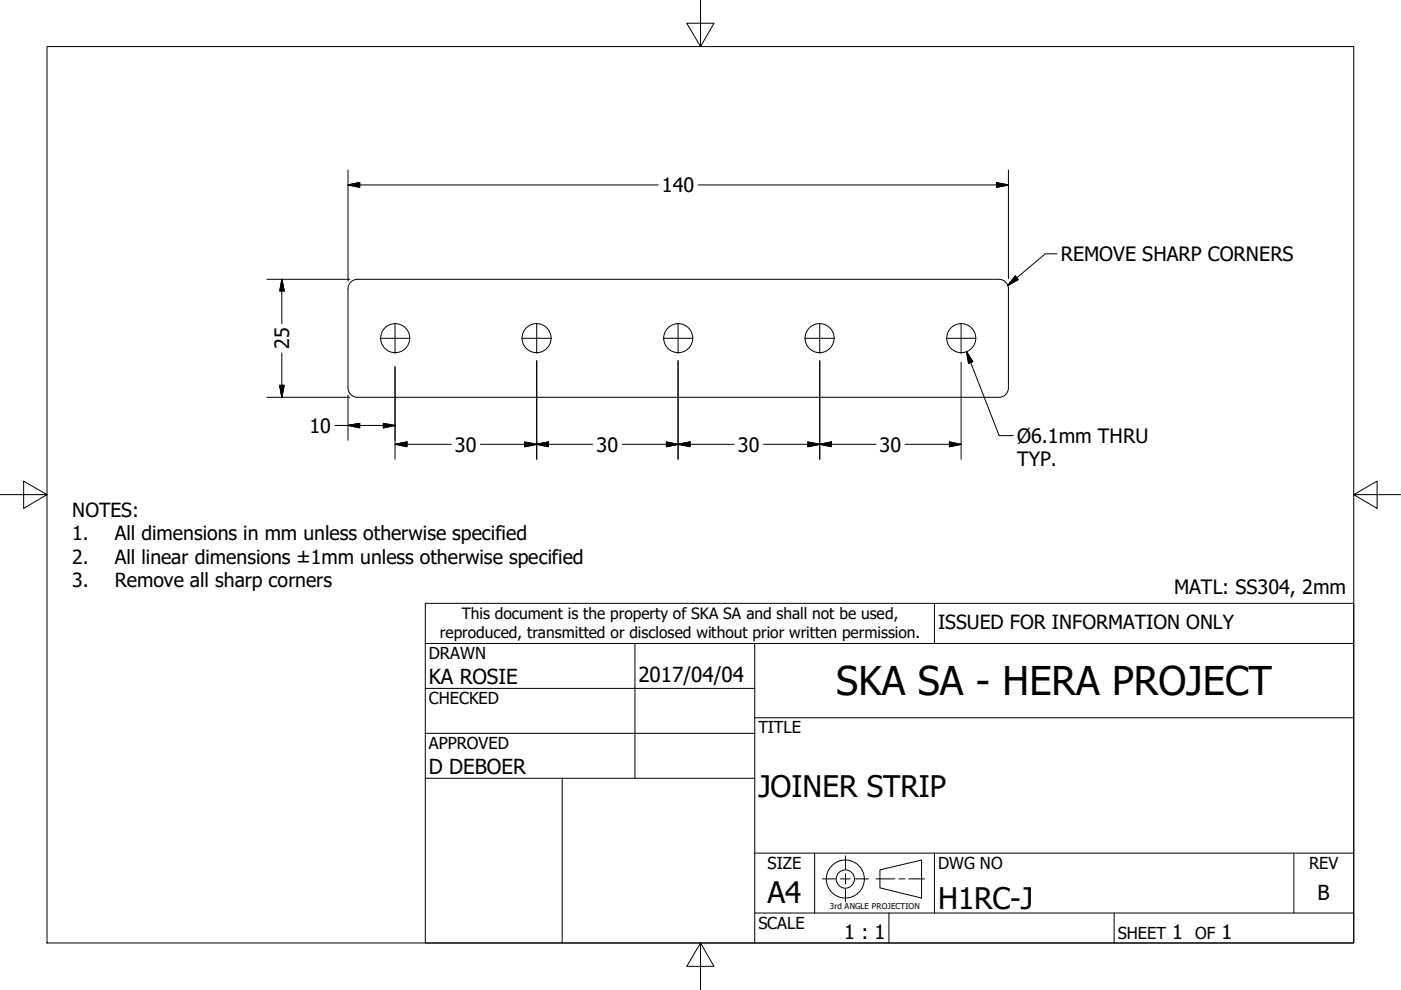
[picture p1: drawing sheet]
<svg xmlns="http://www.w3.org/2000/svg" width="297mm" height="210mm" viewBox="0 0 297 210" stroke-linecap="round" stroke-linejoin="round" font-family="sans-serif">
<!-- layer: Visible (ANSI) -->
<g fill="none" stroke="#000" stroke-width=".21">
<path d="M75.8 59.2h136M75.8 59.2a2 2 0 0 0-2 2M211.8 59.2a2 2 0 0 1 2 2M73.8 61.2v21a2 2 0 0 0 2 2M213.8 61.2v21a2 2 0 0 1-2 2M75.8 84.2h136"/>
<circle cx="83.8" cy="71.7" r="3.1"/>
<circle cx="113.8" cy="71.7" r="3.1"/>
<circle cx="143.8" cy="71.7" r="3.1"/>
<circle cx="173.8" cy="71.7" r="3.1"/>
<circle cx="203.8" cy="71.7" r="3.1"/>
</g>
<!-- layer: Border (ANSI) -->
<path d="M148.5 -.1v10l-2.9-5h5.8l-2.9 5M10 9.9h277v190h-277zM0 104.9h10l-5-2.9v5.8l5-2.9M287 104.9l5 2.9v-5.8l-5 2.9h10M148.5 199.9l2.9 5h-5.8l2.9-5v10" fill="none" stroke="#000" stroke-width=".21"/>
<!-- layer: Title (ANSI) -->
<g fill="none" stroke="#000" stroke-width=".21">
<path d="M90.2 127.9h196.8v72h-196.8zM90.2 136.4h196.8M134.6 136.4v28.6M160 136.4v63.5M198.1 127.9v8.5M90.2 146h69.8M90.2 155.5h69.8M160 152.2h127M90.2 165h69.8M119.2 165v34.9M160 193.6h127M160 180.9h127"/>
<path d="M172.7 180.9v12.7M188.5 193.6v6.3M198.1 180.9v12.7M236.2 193.6v6.3M274.3 180.9v12.7"/>
</g>
<!-- layer: Dimension (ANSI) -->
<g fill="none" stroke="#000" stroke-width=".21">
<path d="M73.8 39.2l2.5-.5v1zM73.8 39.2h65.8M73.8 36v23.6M148 39.2h65.8M211.3 38.7l2.5 .5-2.5 .5zM213.8 36v23.1M56.6 59.2h17.6M59.8 59.2l.5 2.5h-1zM59.8 59.2v9.4M59.8 74.8v9.4M83.8 77.8v19.6M113.8 76.5v20.9"/>
<path d="M143.8 76.5v20.9M173.8 76.5v20.9M203.8 76.8v20.6M204.9 74.6l1.3 2.1-.8 .4zM204.9 74.6l6.9 17.8h3.1M56.6 84.2h17.6M59.3 81.7h1l-.5 2.5zM71 90.2h12.8M73.8 90.2l2.5-.4v.9zM73.8 83.8v9.6M81.3 89.8l2.5 .4-2.5 .5zM83.8 94.2l2.5-.5v1z"/>
<path d="M83.8 94.2h11.9M101.9 94.2h23.8M111.3 93.7l2.5 .5-2.5 .5zM113.8 94.2l2.5-.5v1zM131.9 94.2h23.8M141.3 93.7l2.5 .5-2.5 .5zM143.8 94.2l2.5-.5v1zM161.9 94.2h23.8M171.3 93.7l2.5 .5-2.5 .5zM173.8 94.2l2.5-.5v1zM191.9 94.2h11.9M201.3 93.7l2.5 .5-2.5 .5z"/>
</g>
<g fill="#000" stroke="#000" stroke-width=".21">
<path d="M73.8 39.2l2.5-.5zM73.8 39.2l2.5-.5v1zM211.3 39.7l2.5-.5zM211.3 38.7l2.5 .5-2.5 .5zM59.8 59.2l.5 2.5zM59.8 59.2l.5 2.5h-1zM204.9 74.6l1.3 2.1zM204.9 74.6l1.3 2.1-.8 .4zM59.3 81.7l.5 2.5zM59.3 81.7h1l-.5 2.5zM73.8 90.2l2.5-.4zM73.8 90.2l2.5-.4v.9z"/>
<path d="M81.3 90.7l2.5-.5zM81.3 89.8l2.5 .4-2.5 .5zM83.8 94.2l2.5-.5zM83.8 94.2l2.5-.5v1zM111.3 94.7l2.5-.5zM111.3 93.7l2.5 .5-2.5 .5zM113.8 94.2l2.5-.5zM113.8 94.2l2.5-.5v1zM141.3 94.7l2.5-.5zM141.3 93.7l2.5 .5-2.5 .5zM143.8 94.2l2.5-.5zM143.8 94.2l2.5-.5v1z"/>
<path d="M171.3 94.7l2.5-.5zM171.3 93.7l2.5 .5-2.5 .5zM173.8 94.2l2.5-.5zM173.8 94.2l2.5-.5v1zM201.3 94.7l2.5-.5zM201.3 93.7l2.5 .5-2.5 .5z"/>
</g>
<!-- layer: Sketch Geometry (ANSI) -->
<g fill="none" stroke="#000" stroke-width=".21">
<path d="M174.4 186.3h2.7M178.2 186.3h2.1M179.3 181.5v2.7M179.3 185.3v2.1M179.3 188.5v2.7M181.4 186.3h2.7M185.7 186.3h4M186.6 184.4l8.8-2.1v8.1l-8.8-2.2zM190.6 186.3h1.2M192.7 186.3h3.3"/>
<circle cx="179.2" cy="186.4" r="4"/>
<circle cx="179.2" cy="186.4" r="1.94"/>
</g>
<!-- layer: Symbol (ANSI) -->
<path d="M215.3 58.5l.6 .8-2.2 1.3zM224.1 53.8h-2.5l-7.9 6.8" fill="none" stroke="#000" stroke-width=".21"/>
<path d="M215.3 58.5l-1.6 2.1zM215.3 58.5l.6 .8-2.2 1.3z" fill="#000" stroke="#000" stroke-width=".21"/>
<!-- layer: Center Mark (ANSI) -->
<path d="M80.6 71.7h6.3M83.8 68.6v6.3M110.6 71.7h6.4M113.8 68.6v6.3M140.6 71.7h6.3M143.8 68.6v6.3M170.6 71.7h6.4M173.8 68.6v6.3M200.6 71.7h6.3M203.8 68.6v6.3" fill="none" stroke="#000" stroke-width=".21"/>
<text font-size="8.4" x="177.3" y="147.4">SKA SA - HERA PROJECT</text>
<g font-size="6.3">
<text x="160.8" y="169">JOINER STRIP</text>
<text x="162.8" y="191.4">A4</text>
<text x="198.9" y="192.7">H1RC-J</text>
</g>
<g font-size="4.4">
<text x="90.9" y="145.1">KA ROSIE</text>
<text x="135.4" y="144.5">2017/04/04</text>
<text x="90.9" y="164.1">D DEBOER</text>
<text x="279.3" y="190.7">B</text>
</g>
<g font-size="4.2">
<text x="140.3" y="40.7">140</text>
<text x="224.9" y="55.3">REMOVE SHARP CORNERS</text>
<text x="61.3" y="74" transform="rotate(-90 61.3 74)">25</text>
<text x="65.6" y="91.7">10</text>
<text x="96.5" y="95.7">30</text>
<text x="126.5" y="95.7">30</text>
<text x="156.5" y="95.7">30</text>
<text x="186.5" y="95.7">30</text>
<text x="215.6" y="93.9">Ø6.1mm THRU</text>
<text x="215.6" y="98.9">TYP.</text>
<text x="248.9" y="125.9">MATL: SS304, 2mm</text>
<text x="179" y="199.2">1 : 1</text>
<text x="248.5" y="199.1">1</text>
<text x="259" y="199.1">1</text>
</g>
<g font-size="4.1">
<text x="15.3" y="109.6">NOTES:</text>
<text x="15.3" y="114.6">1.</text>
<text x="15.3" y="119.5">2.</text>
<text x="24.3" y="114.6">All dimensions in mm unless otherwise specified</text>
<text x="24.3" y="119.5">All linear dimensions ±1mm unless otherwise specified</text>
<text x="15.3" y="124.4">3.</text>
<text x="24.3" y="124.4">Remove all sharp corners</text>
<text x="198.9" y="133.4">ISSUED FOR INFORMATION ONLY</text>
</g>
<g font-size="3.5">
<text x="90.9" y="139.7">DRAWN</text>
<text x="90.9" y="149.3">CHECKED</text>
<text x="160.8" y="155.5">TITLE</text>
<text x="90.9" y="158.8">APPROVED</text>
<text x="162.8" y="184.2">SIZE</text>
<text x="198.9" y="184.2">DWG NO</text>
<text x="277.6" y="184.2">REV</text>
<text x="160.8" y="196.9">SCALE</text>
<text x="237" y="199.1">SHEET</text>
<text x="253.4" y="199.1">OF</text>
</g>
<g font-size="3.3">
<text x="97.9" y="131.3">This document is the property of SKA SA and shall not be used,</text>
<text x="93.3" y="135.2">reproduced, transmitted or disclosed without prior written permission.</text>
</g>
<text font-size="1.7" x="176" y="192.8">3rd ANGLE PROJECTION</text>
</svg>
